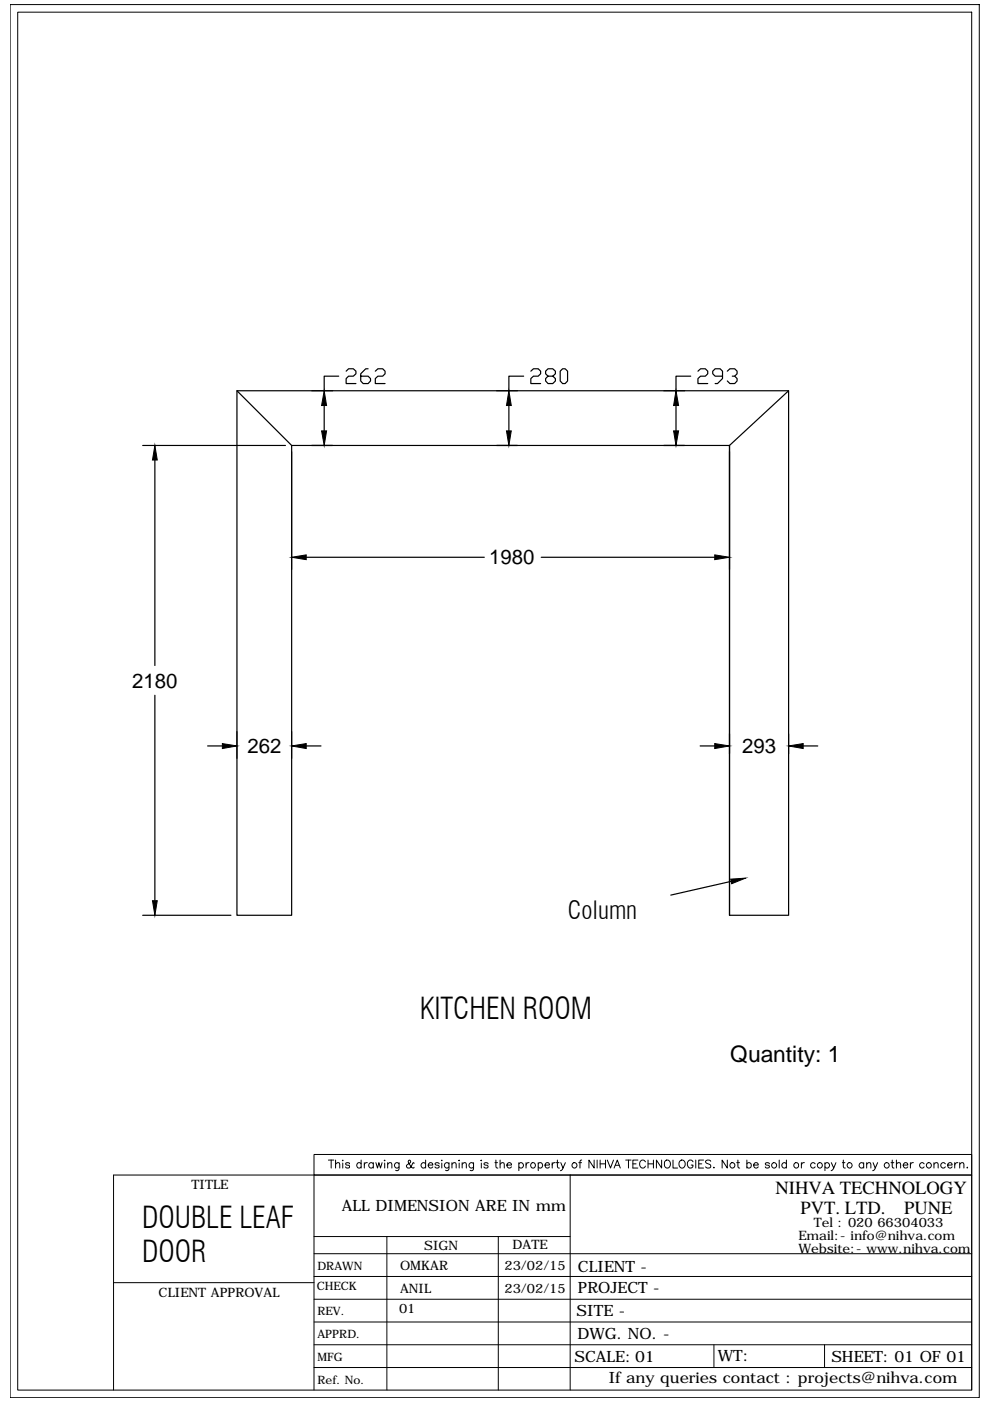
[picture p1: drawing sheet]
<svg xmlns="http://www.w3.org/2000/svg" width="210mm" height="297mm" viewBox="0 0 210 297" stroke-linecap="round" stroke-linejoin="round" font-family="sans-serif">
<!-- layer: 0 -->
<g fill="none" stroke="#000" stroke-width=".21">
<path d="M2.1 1h205.5v295.3h-205.5zM3.8 2.6h202.2v292.1h-202.2zM66.6 244.8h139.4v4.3h-139.4zM66.6 249.1v45.6M69.6 246h1.2M70.2 246v1.7M71.1 246.8l.5-.3 .4 .1v1.1M71.1 246v1.7M72.7 246v.1zM72.7 246.6v1.1M74.1 246.8a.47 .47 0 0 0-.4-.3 .47 .47 0 0 0-.4 .3l.2 .2 .6 .1v.3a.47 .47 0 0 1-.4 .3 .47 .47 0 0 1-.4-.3M76.6 246.8a.52 .52 0 0 0-.8-.1 .52 .52 0 0 0 0 .8 .52 .52 0 0 0 .8-.1"/>
<path d="M76.6 246v1.7M77.2 246.5v1.2M77.9 246.5a.52 .52 0 0 0-.7 .5M79.1 246.8a.54 .54 0 0 0-.7-.1 .54 .54 0 0 0 0 .8 .54 .54 0 0 0 .7-.1M79.1 246.5v1.2M79.7 246.5l.3 1.2 .3-1.2 .4 1.2 .3-1.2M81.6 246v.1zM81.6 246.6v1.1M82.2 246.8l.4-.3 .4 .1 .1 1.1M82.2 246.5v1.2M84.6 246.5v1.3a.45 .45 0 0 1-.7 .3M84.6 246.8a.54 .54 0 0 0-.8-.1 .54 .54 0 0 0 0 .8 .54 .54 0 0 0 .8-.1"/>
<path d="M87.8 246.7l-.2-.2-.3 .6a.57 .57 0 0 1-.5 .6 .57 .57 0 0 1-.6-.4l.1-.4 .7-.4a.33 .33 0 0 0-.2-.5h-.2a1.43 1.43 0 0 0 .9 1.7l.3-.2M90.2 246.8a.54 .54 0 0 0-.8-.1 .54 .54 0 0 0 0 .8 .54 .54 0 0 0 .8-.1M90.2 246v1.7M90.8 247h1a.5 .5 0 0 0-.6-.5 .5 .5 0 0 0-.4 .6 .52 .52 0 0 0 .4 .6 .52 .52 0 0 0 .6-.3M93.1 246.8a.51 .51 0 0 0-.9 0l.3 .2 .5 .1 .1 .3a.51 .51 0 0 1-.9 0M93.6 246h.2zM93.7 246.6v1.1M95.2 246.5l-.1 1.5-.2 .2-.4-.1M95.2 246.8a.54 .54 0 0 0-.8-.1 .54 .54 0 0 0 0 .8 .54 .54 0 0 0 .8-.1M95.8 246.8l.5-.3 .3 .1 .1 1.1M95.8 246.5v1.2M97.4 246v.1z"/>
<path d="M97.4 246.6v1.1M98 246.8l.4-.3 .4 .1 .1 1.1M98 246.5v1.2M100.4 246.5l-.1 1.5-.2 .2-.4-.1M100.4 246.8a.54 .54 0 0 0-.8-.1 .54 .54 0 0 0 0 .8 .54 .54 0 0 0 .8-.1M102.1 246v.1zM102.1 246.6v1.1M103.5 246.8a.5 .5 0 0 0-.5-.3 .5 .5 0 0 0-.4 .3l.3 .2 .5 .1 .1 .3a.5 .5 0 0 1-.5 .3 .5 .5 0 0 1-.4-.3M104.9 246.5h.6M105.1 246v1.3l.1 .3 .4 .1M106 246.8l.5-.3 .3 .1 .1 1.1M106 246v1.7"/>
<path d="M107.5 247h.9a.52 .52 0 0 0-.7-.5 .52 .52 0 0 0-.1 .9 .51 .51 0 0 0 .8 0M110 246.8a.54 .54 0 0 1 .8-.1 .54 .54 0 0 1 0 .8 .54 .54 0 0 1-.8-.1M110 246.5v1.7M111.5 246.5v1.2M112.2 246.5a.56 .56 0 0 0-.7 .5M114.1 246.8a.52 .52 0 0 1 .8-.1 .52 .52 0 0 1 0 .8 .52 .52 0 0 1-.8-.1M114.1 246.5v1.7M115.6 247h.9a.47 .47 0 0 0-.5-.5 .47 .47 0 0 0-.4 .5v.1a.49 .49 0 0 0 .3 .5 .49 .49 0 0 0 .6-.2M117.1 246.5v1.2M117.7 246.5a.52 .52 0 0 0-.6 .5M117.9 246.5h.6M118.2 246v1.3l.1 .3 .3 .1"/>
<path d="M118.9 246.5l.5 1.2 .5-1.2M119.4 247.7l-.3 .4-.3 .1M120.9 249.1v45.6M122.7 246.5h.6M123.3 246h-.3v.3v1.4M126 246v1.7l-1.1-1.7v1.7M126.6 246v1.7M127.2 246v1.7M127.2 246.8h1.2M128.4 246v1.7M128.8 246l.6 1.7 .7-1.7M130.2 247.7l.7-1.7 .6 1.7"/>
<path d="M130.5 247.1h.8M132.7 246h1.1M133.3 246v1.7M134.2 246.8h.7M135.2 246h-1v1.7h1M136.8 246.3a.64 .64 0 0 0-.7-.3 .64 .64 0 0 0-.5 .6v.4a.63 .63 0 0 0 .5 .7 .63 .63 0 0 0 .7-.5M137.4 246.8h1.1M137.4 246v1.7M138.5 246v1.7M140.3 246v1.7l-1.1-1.7v1.7M141 246.2a.63 .63 0 0 1 .7-.2 .63 .63 0 0 1 .4 .6v.4a.64 .64 0 0 1-.6 .7 .64 .64 0 0 1-.6-.7zM142.7 246v1.7h1"/>
<path d="M144.1 246.2a.63 .63 0 0 1 .7-.2 .63 .63 0 0 1 .5 .6v.4a.66 .66 0 0 1-.7 .7 .66 .66 0 0 1-.6-.7zM146.9 246.3a.58 .58 0 0 0-.7-.3 .89 .89 0 0 0-.5 .9 .89 .89 0 0 0 .8 .8 .51 .51 0 0 0 .4-.7h-.4M147.5 246v1.7M148.2 246.8h.6M149.2 246h-1v1.7h1M150.7 246.2a.61 .61 0 0 0-.6-.3 .61 .61 0 0 0-.5 .4l.2 .3 .8 .3 .1 .5a.69 .69 0 0 1-1.1 0M151.3 247.6h.1zM154.2 246v1.7l-1.1-1.7v1.7M156.2 246.5h.6M156.4 246v1.3l.1 .3 .3 .1M158.4 246.8a.52 .52 0 0 1 .7-.1 .52 .52 0 0 1 0 .8 .52 .52 0 0 1-.7-.1M158.4 246v1.7"/>
<path d="M159.8 247h1a.5 .5 0 0 0-.6-.5 .5 .5 0 0 0-.4 .6 .52 .52 0 0 0 .4 .6 .52 .52 0 0 0 .6-.3M163.1 246.8a.51 .51 0 0 0-.9 0l.3 .2 .6 .1v.3a.51 .51 0 0 1-.9 0M165.2 246v1.7M166.7 246.8a.54 .54 0 0 0-.8-.1 .54 .54 0 0 0 0 .8 .54 .54 0 0 0 .8-.1M166.7 246v1.7M169.9 246.5v1.2M170.5 246.5a.52 .52 0 0 0-.6 .5M172.8 246.8a.54 .54 0 0 0-.8-.1 .54 .54 0 0 0 0 .8 .54 .54 0 0 0 .8-.1M174.9 246.8a.54 .54 0 0 1 .8-.1 .54 .54 0 0 1 0 .8 .54 .54 0 0 1-.8-.1M174.9 246.5v1.7M176.3 246.5l.5 1.2 .4-1.2M176.8 247.7l-.6 .5"/>
<path d="M178.6 246.5h.5M178.8 246v1.3l.1 .3 .3 .1M183.1 246.8a.54 .54 0 0 0-.8-.1 .54 .54 0 0 0 0 .8 .54 .54 0 0 0 .8-.1M183.1 246.5v1.2M183.8 246.8l.3-.3 .5 .1v1.1M183.8 246.5v1.2M185.1 246.5l.5 1.2 .5-1.2M185.6 247.7l-.3 .4-.3 .1M188.9 246.5h.6M189.2 246v1.3l.1 .3 .3 .1M190.1 246.8l.3-.3 .5 .1 .1 1.1M190.1 246v1.7"/>
<path d="M191.5 247h1a.5 .5 0 0 0-.6-.5 .5 .5 0 0 0-.4 .6 .52 .52 0 0 0 .4 .6 .52 .52 0 0 0 .6-.3M193 246.5v1.2M193.7 246.5a.52 .52 0 0 0-.7 .5M195.9 246.8a.54 .54 0 0 0-.8-.1 .54 .54 0 0 0 0 .8 .54 .54 0 0 0 .8-.1M198 246.8l.4-.3 .4 .1 .1 1.1M198 246.5v1.2M200.4 246.8a.54 .54 0 0 0-.8-.1 .54 .54 0 0 0 0 .8 .54 .54 0 0 0 .8-.1M200.9 247h1a.49 .49 0 0 0-.6-.5 .49 .49 0 0 0-.4 .6 .49 .49 0 0 0 .4 .5 .49 .49 0 0 0 .6-.2M202.4 246.5v1.2M203.1 246.5a.57 .57 0 0 0-.7 .5M203.5 246.8l.4-.3 .4 .1 .1 1.1M203.5 246.5v1.2"/>
<path d="M205 247.6h.2zM206 249.1v45.6M206 249.1h-181.9v45.6M24.1 271.9h42.5M66.6 275.5h139.4M66.6 270.6h139.4M66.6 265.8h139.4M66.6 262.2h54.3M82 262.2v32.5M105.6 262.2v32.5M66.6 280.3h139.4M66.6 285.1h139.4"/>
<path d="M66.6 289.9h139.4M151.4 285.1v4.8M174.8 285.1v4.8"/>
<circle cx="113" cy="247" r=".55"/>
<circle cx="121.8" cy="247.1" r=".56"/>
<circle cx="155.3" cy="247.1" r=".56"/>
<circle cx="164.1" cy="247.1" r=".56"/>
<circle cx="168.8" cy="247.1" r=".56"/>
<circle cx="173.8" cy="247.1" r=".56"/>
<circle cx="180.1" cy="247.1" r=".56"/>
<circle cx="188" cy="247.1" r=".56"/>
<circle cx="196.9" cy="247.1" r=".56"/>
</g>
<g fill="none" stroke="#000" stroke-width=".25">
<path d="M71.8 79.8h-3.1v3M73.4 78.7l.5-.5h1l.6 .5v.5l-.6 .6h-1l-.5 .5v1h2.1M78 78.2h-.5l-1 1v1.6l.5 .5h1l.6-.5v-.5l-.6-.5h-1.5M79.6 78.7l.5-.5h1l.5 .5v.5l-.5 .6h-1l-.5 .5v1h2M111 79.8h-3.1v3M112.6 78.7l.5-.5h1l.5 .5v.5l-.5 .6h-1l-.5 .5v1h2M116.2 79.8l-.5-.6v-.5l.5-.5h1l.6 .5v.5l-.6 .6h-1l-.5 .5v.5l.5 .5h1l.6-.5v-.5l-.6-.5M118.8 78.7l.5-.5h.5l.5 .5v2.1l-.5 .5h-.5l-.5-.5zM146.5 79.8h-3.2v3M148 78.7l.5-.5h1l.6 .5v.5l-.6 .6h-1l-.5 .5v1h2.1M153.2 79.8h-1.6l-.5-.6v-.5l.5-.5h1.1l.5 .5v1.6l-1.1 1h-.5M154.2 78.7l.6-.5h1l.5 .5v.5l-.5 .6h-.5"/>
<path d="M155.8 79.8l.5 .5v.5l-.5 .5h-1l-.6-.5M30.3 94.4h30.2M32.8 97.5v43.6M50.2 82.8h117v111.3h-12.5v-99.7h-92.9v99.7h-11.6zM50.2 82.8l11.6 11.6M61.8 95.8v24.9M66.1 94.4h4.4M66.1 82.8h4.4M68.7 86v5.4M105.3 94.4h4.4M105.3 82.8h4.4M107.9 86v5.4"/>
<path d="M140.7 94.4h4.4M140.7 82.8h4.4M143.3 86v5.4M154.7 94.4v99.7M167.2 82.8l-12.5 11.6M64.9 118.2h37.8M114.8 118.2h36.7M32.8 147.4v43.6M44 158.2h3.1M50.2 155.1v5.7M61.8 155.1v5.7M64.9 158.2h3.2"/>
<path d="M148.4 158.2h3.1M167.2 155.6v4.2M170.3 158.2h3.1M30.3 194.1h18.7M155.1 186.9l-12.9 2.9"/>
</g>
<g fill="#000" stroke="#000" stroke-width=".21">
<path d="M32.8 94.4l.5 3.1h-1zM68.2 91.4h1l-.5 3zM68.7 82.8l.5 3.2h-1zM107.4 91.4h1l-.5 3zM107.9 82.8l.5 3.2h-1zM142.8 91.4h1.1l-.6 3zM143.3 82.8l.6 3.2h-1.1zM61.8 118.2l3.1-.6v1.1zM151.5 117.6l3.2 .6-3.2 .5zM47.1 157.6l3.1 .6-3.1 .5zM61.8 158.2l3.1-.6v1.1zM151.5 157.6l3.2 .6-3.2 .5z"/>
<path d="M167.2 158.2l3.1-.6v1.1zM32.3 191h1l-.5 3.1zM154.9 186.4l3.2-.2-3 1.2z"/>
</g>
<g font-size="6.3">
<text x="89" y="216">KITCHEN ROOM</text>
<text x="30.1" y="260.3">DOUBLE LEAF</text>
<text x="30.1" y="267.7">DOOR</text>
</g>
<text font-size="5.2" x="120.4" y="194.8">Column</text>
<text font-size="4.8" x="154.8" y="225.1">Quantity: 1</text>
<g font-size="4.3">
<text x="103.7" y="119.7">1980</text>
<text x="28.1" y="145.8">2180</text>
<text x="52.5" y="159.7">262</text>
<text x="157.3" y="159.7">293</text>
</g>
<g font-size="3.9">
<text x="164.4" y="253.2">NIHVA TECHNOLOGY</text>
<text x="169.7" y="257.3">PVT. LTD.</text>
<text x="191.7" y="257.3">PUNE</text>
</g>
<g font-size="3.3">
<text x="72.5" y="256.7">ALL DIMENSION ARE IN mm</text>
<text x="122.5" y="269.7">CLIENT -</text>
<text x="122.5" y="274.2">PROJECT -</text>
<text x="122.2" y="279">SITE -</text>
<text x="122.4" y="283.8">DWG. NO. -</text>
<text x="121.8" y="288.7">SCALE: 01</text>
<text x="129.1" y="293.2">If any queries contact : projects@nihva.com</text>
<text x="152.2" y="288.6">WT:</text>
<text x="176.3" y="288.7">SHEET: 01 OF 01</text>
</g>
<g font-size="2.8">
<text x="40.6" y="252.1">TITLE</text>
<text x="169.3" y="262.9">Email:- info@nihva.com</text>
<text x="172.5" y="260.2">Tel : 020 66304033</text>
<text x="84.8" y="269.4">OMKAR</text>
<text x="89.9" y="265.1">SIGN</text>
<text x="107" y="269.4">23/02/15</text>
<text x="108.7" y="264.9">DATE</text>
<text x="169.3" y="265.6">Website:- www.nihva.com</text>
<text x="33.6" y="275.1">CLIENT APPROVAL</text>
<text x="84.8" y="274.2">ANIL</text>
<text x="107" y="274.2">23/02/15</text>
<text x="84.6" y="278.4">01</text>
</g>
<g font-size="2.5">
<text x="67.3" y="269.2">DRAWN</text>
<text x="67.2" y="273.5">CHECK</text>
<text x="67.3" y="278.9">REV.</text>
<text x="67.3" y="283.7">APPRD.</text>
<text x="67.3" y="288.5">MFG</text>
<text x="67.3" y="293.4">Ref. No.</text>
</g>
</svg>
